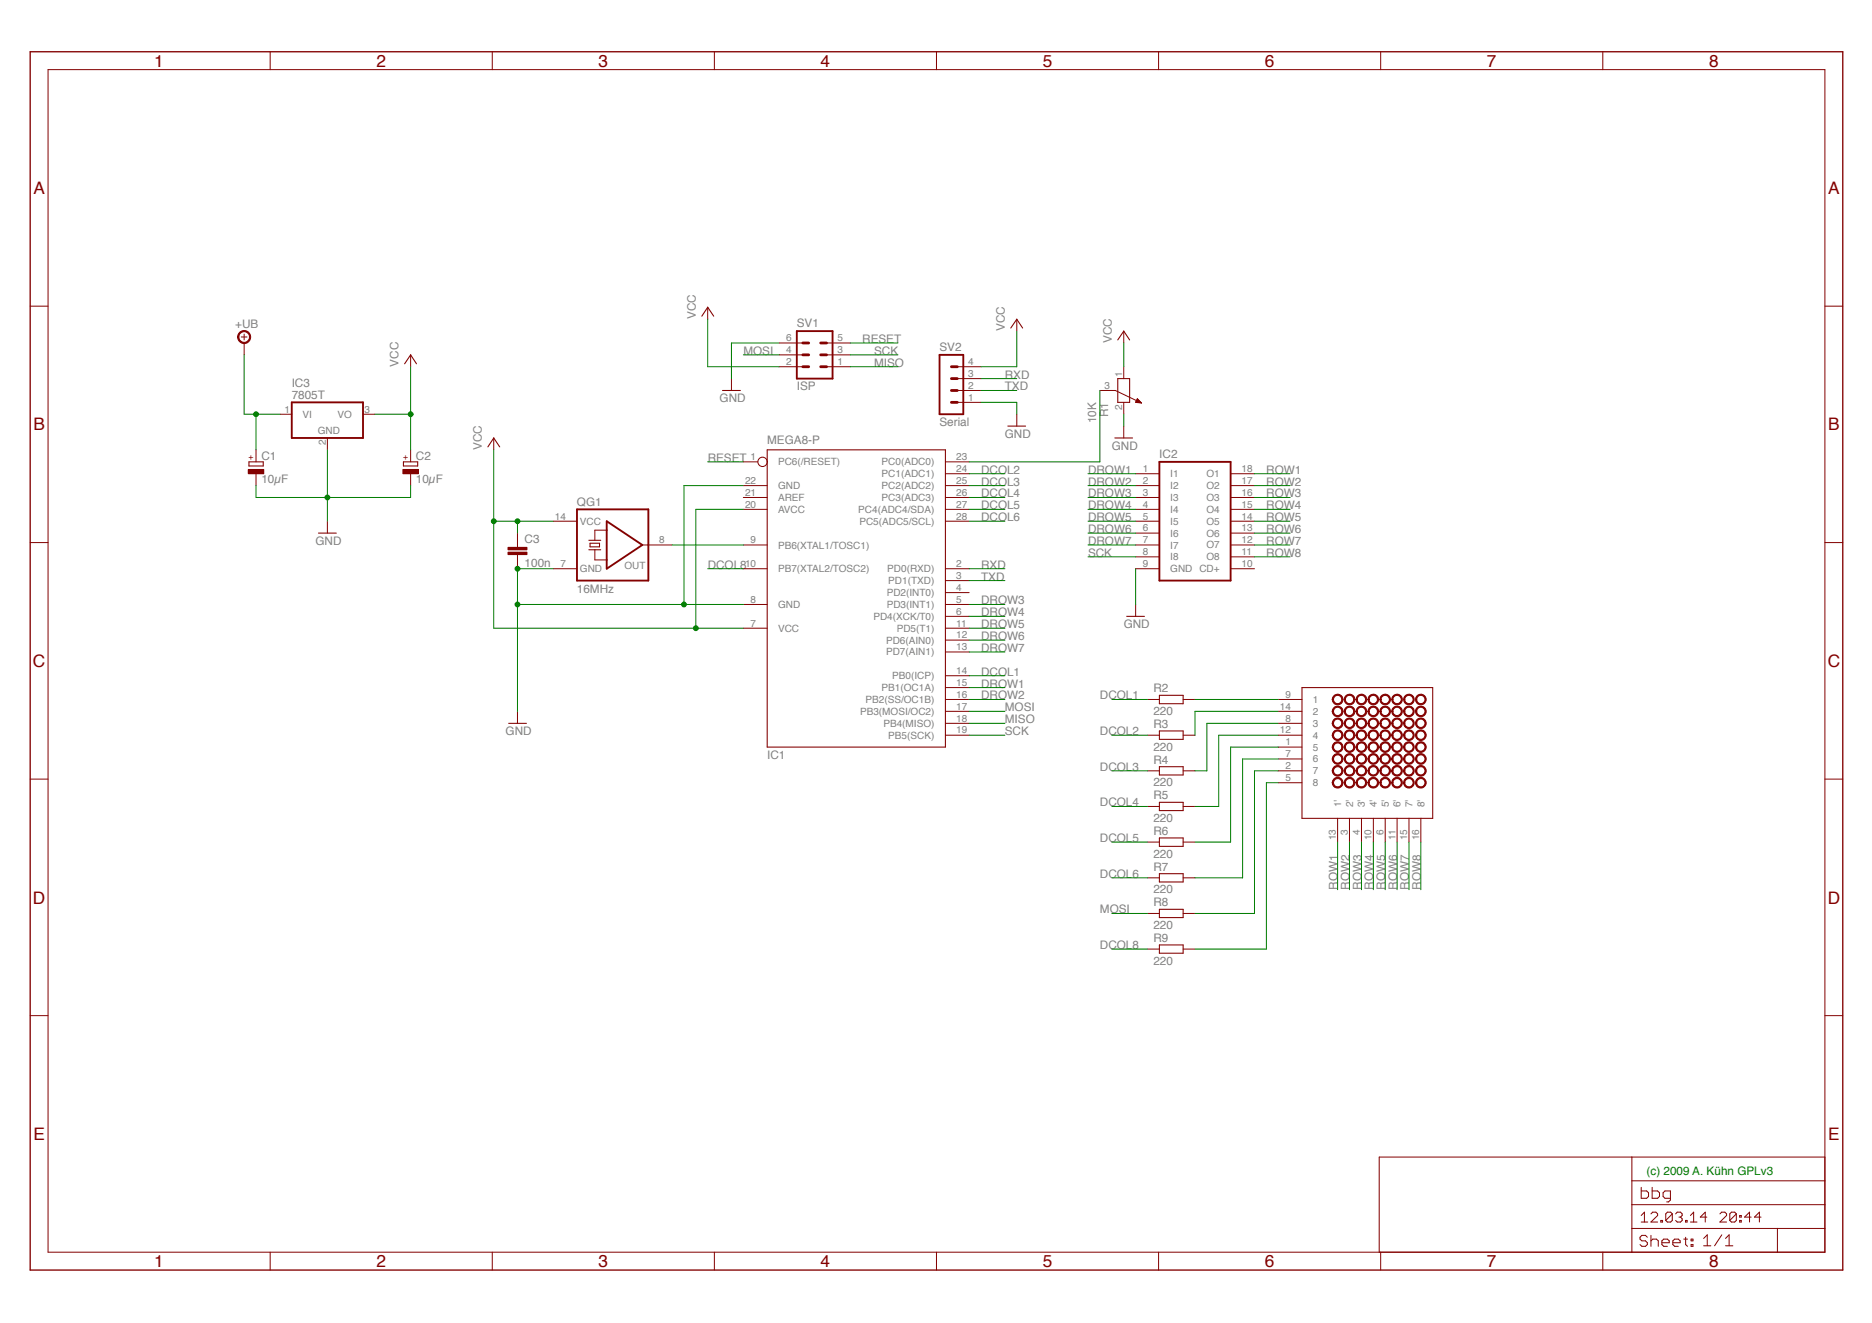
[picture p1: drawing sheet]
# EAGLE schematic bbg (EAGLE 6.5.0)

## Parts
C1  10µF  CPOL-EUE10-20  [EB20D]
C2  10µF  CPOL-EUE10-20  [EB20D]
C3  100n  C-EUC0603  [C0603]
IC1  MEGA8-P  [DIL28-3]
IC2  ULN2803A  [DIL18]
IC3  7805T  [TO220H]
QG1  16MHz  QG5860  [DIL14S]
R1  10K  POTENTIOMETER_PT-10  [PT-10]
R2  220  R-EU_0204/2V  [0204V]
R3  220  R-EU_0204/2V  [0204V]
R4  220  R-EU_0204/2V  [0204V]
R5  220  R-EU_0204/2V  [0204V]
R6  220  R-EU_0204/2V  [0204V]
R7  220  R-EU_0204/2V  [0204V]
R8  220  R-EU_0204/2V  [0204V]
R9  220  R-EU_0204/2V  [0204V]
SV1  ISP  MA03-2  [MA03-2]
SV2  Serial  MA04-1  [MA04-1]
U$1  NFM-12881BG-11  [NFM-12881BG-11]

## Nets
+UB: C1.+ IC3.1(VI)
DCOL1: IC1.14(PB0(ICP)) R2.1
DCOL2: IC1.24(PC1(ADC1)) R3.1
DCOL3: IC1.25(PC2(ADC2)) R4.1
DCOL4: IC1.26(PC3(ADC3)) R5.1
DCOL5: IC1.27(PC4(ADC4/SDA)) R6.1
DCOL6: IC1.28(PC5(ADC5/SCL)) R7.1
DCOL8: IC1.10(PB7(XTAL2/TOSC2)) R9.1
DROW1: IC1.15(PB1(OC1A)) IC2.1(I1)
DROW2: IC1.16(PB2(SS/OC1B)) IC2.2(I2)
DROW3: IC1.5(PD3(INT1)) IC2.3(I3)
DROW4: IC1.6(PD4(XCK/T0)) IC2.4(I4)
DROW5: IC1.11(PD5(T1)) IC2.5(I5)
DROW6: IC1.12(PD6(AIN0)) IC2.6(I6)
DROW7: IC1.13(PD7(AIN1)) IC2.7(I7)
GND: C1.- C2.- C3.2 IC1.8(GND) IC1.22(GND) IC2.9(GND) IC3.2(GND) QG1.7(GND) R1.2 SV1.6 SV2.1
MISO: IC1.18(PB4(MISO)) SV1.1
MOSI: IC1.17(PB3(MOSI/OC2)) R8.1 SV1.4
N$1: IC1.9(PB6(XTAL1/TOSC1)) QG1.8(OUT)
N$2: IC1.23(PC0(ADC0)) R1.3
N$3: R2.2 U$1.9
N$4: R4.2 U$1.8
N$5: R3.2 U$1.14
N$6: R5.2 U$1.12
N$7: R6.2 U$1.1
N$8: R7.2 U$1.7
N$9: R8.2 U$1.2
N$10: R9.2 U$1.5
RESET: IC1.1(PC6(/RESET)) SV1.5
ROW1: IC2.18(O1) U$1.13(1')
ROW2: IC2.17(O2) U$1.3(2')
ROW3: IC2.16(O3) U$1.4(3')
ROW4: IC2.15(O4) U$1.10(4')
ROW5: IC2.14(O5) U$1.6(5')
ROW6: IC2.13(O6) U$1.11(6')
ROW7: IC2.12(O7) U$1.15(7')
ROW8: IC2.11(O8) U$1.16(8')
RXD: IC1.2(PD0(RXD)) SV2.3
SCK: IC1.19(PB5(SCK)) IC2.8(I8) SV1.3
TXD: IC1.3(PD1(TXD)) SV2.2
VCC: C2.+ C3.1 IC1.7(VCC) IC1.20(AVCC) IC3.3(VO) QG1.14(VCC) R1.1 SV1.2 SV2.4
Unconnected: IC1.4(PD2(INT0)) IC1.21(AREF) IC2.10(CD+)

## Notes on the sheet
- (c) 2009 A. Kühn GPLv3

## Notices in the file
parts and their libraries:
eagle-library-edeca.net-v5: This is v1 and is licensed under the Creative Commons (Attribution-Non-Commercial-Share Alike 2.0 UK)
